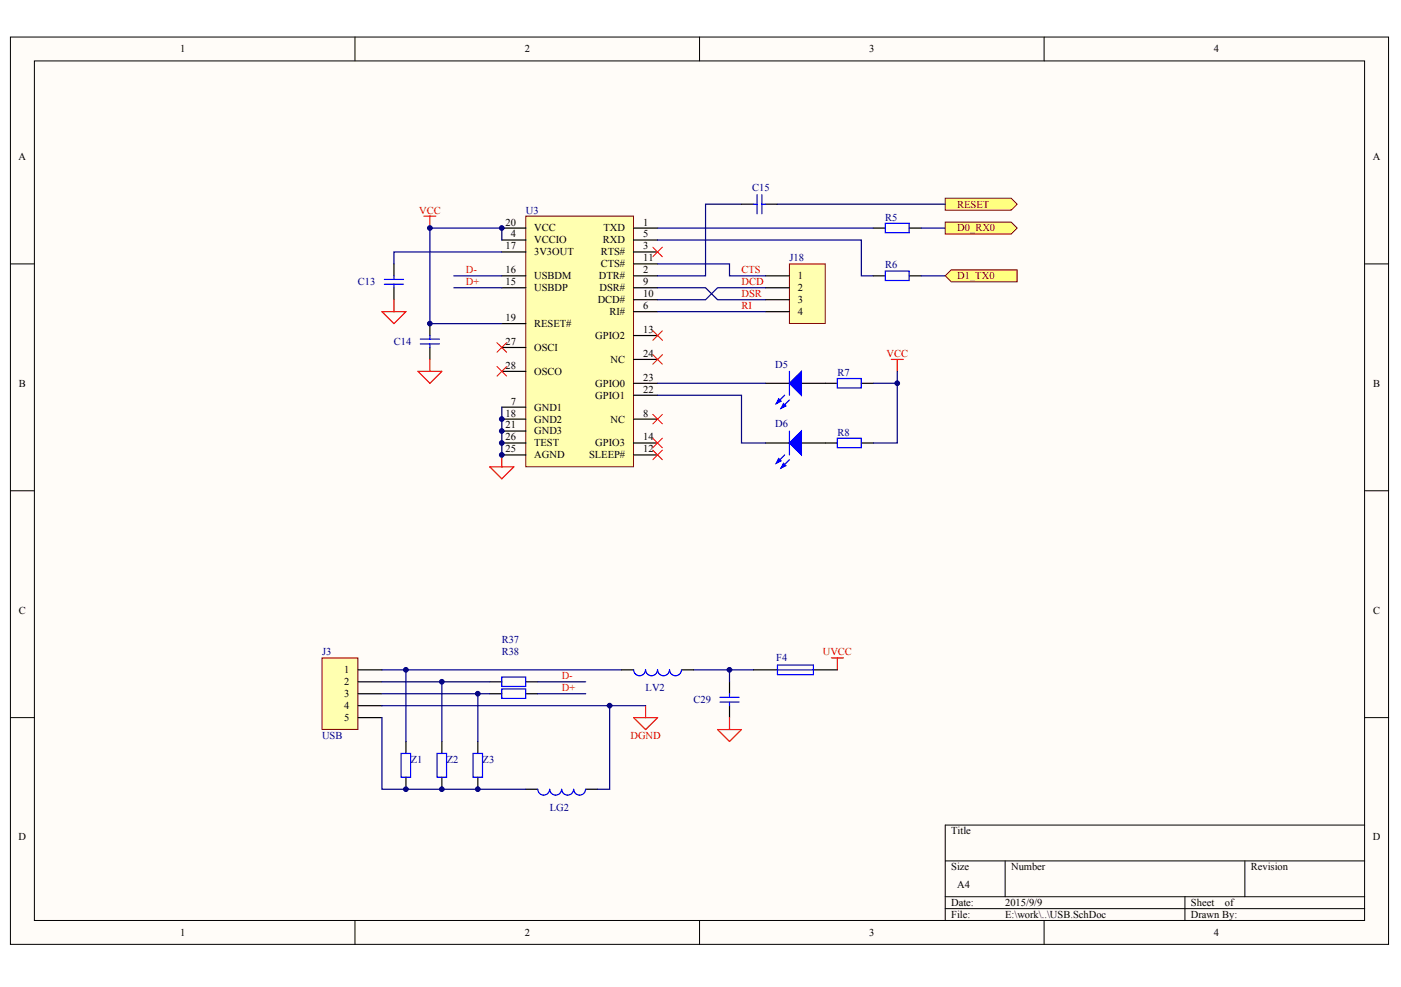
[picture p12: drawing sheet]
<svg xmlns="http://www.w3.org/2000/svg" width="287mm" height="202mm" viewBox="0 0 287 202" stroke-linecap="round" stroke-linejoin="round" font-family="sans-serif">
<g fill="#fffcf8" stroke="#000" stroke-width=".2">
<path d="M2.1 7.6h282.2v185.8h-282.2z"/>
<path d="M7 12.5h272.4v176h-272.4z"/>
</g>
<g fill="none" stroke="#000" stroke-width=".2">
<path d="M72.7 7.6v4.9M143.2 7.6v4.9M213.7 7.6v4.9M2.1 54h4.9M279.4 54h4.9M2.1 100.5h4.9M279.4 100.5h4.9M2.1 147h4.9M279.4 147h4.9M193.5 176.3h85.9M205.8 176.3v7.4M254.8 176.3v7.4"/>
<path d="M279.4 169h-85.9v19.5M72.7 188.5v4.9M143.2 188.5v4.9M193.5 183.7h85.9M193.5 186.1h85.9M213.7 188.5v4.9M242.6 183.7v4.8"/>
</g>
<path d="M107.6 44.3h22.1v51.3h-22.1z" fill="#ffffb0" stroke="#800000" stroke-width=".2"/>
<g fill="none" stroke="#000" stroke-width=".25">
<path d="M80.6 54v2.5M80.6 58.9v2.5M102.7 46.7h4.9M102.7 56.5h4.9M102.7 51.6h4.9M102.7 49.2h4.9M102.7 58.9h4.9M129.7 46.7h4.9M129.7 56.5h4.9M129.7 51.6h4.9M129.7 49.2h4.9M129.7 58.9h4.9"/>
<path d="M129.7 54h4.9M178.8 46.7h2.4M178.8 56.5h2.4M186.1 46.7h2.5M186.1 56.5h2.5M88 66.3v2.4M88 71.2v2.4M102.7 66.3h4.9M102.7 71.2h4.9M102.7 76.1h4.9M129.7 63.8h4.9M129.7 61.4h4.9"/>
<path d="M129.7 68.7h4.9M129.7 78.5h4.9M129.7 73.6h4.9M102.7 83.4h4.9M102.7 85.8h4.9M102.7 93.2h4.9M102.7 90.7h4.9M102.7 88.3h4.9M129.7 85.8h4.9M129.7 93.2h4.9M129.7 90.7h4.9M129.7 80.9h4.9"/>
</g>
<path d="M92.9 56.5h9.8M92.9 58.9h9.8M102.7 49.2v-2.5h-14.7v19.6h14.7M102.7 51.6h-22.1v2.4M134.6 49.2h41.7v7.3h2.5M134.6 46.7h44.2M188.6 56.5h4.9M188.6 46.7h4.9M102.7 83.4v9.8" fill="none" stroke="#000080" stroke-width=".25"/>
<path d="M78.7 57.2h3.9M78.7 58.2h3.9M80.6 56.5v.7M80.6 58.2v.7M181.2 45.7h4.9v2h-4.9zM181.2 55.5h4.9v1.9h-4.9zM86 69.5h4M86 70.4h4M88 68.7v.8M88 70.4v.8" fill="none" stroke="#00f" stroke-width=".25"/>
<path d="M86.8 44.3h2.4M88 44.3v2.4M78.2 63.8h4.9l-2.5 2.5zM80.6 61.4v2.4M85.6 76.1h4.9l-2.5 2.4zM88 73.6v2.5M100.3 95.6h4.9l-2.5 2.5zM102.7 93.2v2.4" fill="none" stroke="#f00" stroke-width=".25"/>
<g fill="#ffff80" stroke="#800000" stroke-width=".2">
<path d="M193.5 45.5h13.5l1.2 1.2-1.2 1.2h-13.5z" fill-rule="evenodd"/>
<path d="M193.5 56.5l1.2-1.2h13.5v2.4h-13.5z" fill-rule="evenodd"/>
</g>
<path d="M133.6 50.6l2 2M135.6 50.6l-2 2" fill="none" stroke="#f00" stroke-width=".2"/>
<path d="M151.8 41.8h-7.4v14.7h-9.8" fill="none" stroke="#000080" stroke-width=".25"/>
<path d="M151.8 41.8h2.5M156.7 41.8h2.5" fill="none" stroke="#000" stroke-width=".25"/>
<path d="M155 39.9v3.9M156 39.9v3.9M154.3 41.8h.7M156 41.8h.7" fill="none" stroke="#00f" stroke-width=".25"/>
<path d="M193.5 40.6h13.5l1.2 1.2-1.2 1.2h-13.5z" fill-rule="evenodd" fill="#ffff80" stroke="#800000" stroke-width=".2"/>
<path d="M159.2 41.8h34.3" fill="none" stroke="#000080" stroke-width=".25"/>
<path d="M161.6 54h7.3v12.3h-7.3z" fill="#ffffb0" stroke="#800000" stroke-width=".2"/>
<path d="M156.7 56.5h4.9M156.7 58.9h4.9M156.7 61.4h4.9M156.7 63.8h4.9M156.7 78.5h4.9M164.1 78.5h7.3M176.3 78.5h2.5M156.7 90.7h4.9M164.1 90.7h7.3M176.3 90.7h2.5M154.3 137.2h4.9M166.5 137.2h4.9" fill="none" stroke="#000" stroke-width=".25"/>
<path d="M134.6 54h14.7v2.5h7.4M134.6 58.9h9.8l2.5 2.5h9.8M156.7 58.9h-9.8l-2.5 2.5h-9.8M134.6 63.8h22.1M134.6 78.5h22.1M178.8 78.5h4.9M183.7 76.1v14.6h-4.9M134.6 80.9h17.2v9.8h4.9" fill="none" stroke="#000080" stroke-width=".25"/>
<g fill="none" stroke="#f00" stroke-width=".2">
<path d="M101.7 75.1l2 1.9M101.7 70.2l2 1.9M103.7 75.1l-2 1.9M103.7 70.2l-2 1.9M133.6 67.7l2 2M133.6 72.6l2 2M135.6 67.7l-2 2M135.6 72.6l-2 2M133.6 92.2l2 2M133.6 89.8l2 1.9M133.6 84.9l2 1.9M135.6 92.2l-2 2"/>
<path d="M135.6 89.8l-2 1.9M135.6 84.9l-2 1.9"/>
</g>
<path d="M161.6 76.1v4.8M171.4 77.5h4.9v2h-4.9zM160.6 80.9l-1.7 1.8M160.6 93.2l-1.7 1.7M161.6 81.9l-1.7 1.7M161.6 88.3v4.9M161.6 94.2l-1.7 1.7M171.4 89.8h4.9v1.9h-4.9zM159.2 136.2h7.3v2h-7.3zM159.2 137.2h7.3" fill="none" stroke="#00f" stroke-width=".25"/>
<g fill="#00f" stroke="#00f" stroke-width=".25">
<path d="M161.6 78.5l2.5-2.4v4.8z"/>
<path d="M159.4 81.7l.5 .5-1 .5z"/>
<path d="M160.4 82.7l.5 .4-1 .5z"/>
<path d="M161.6 90.7l2.5-2.4v4.9z"/>
<path d="M159.4 93.9l.5 .5-1 .5z"/>
<path d="M160.4 94.9l.5 .5-1 .5z"/>
</g>
<path d="M182.5 73.6h2.4M183.7 73.6v2.5M170.2 134.7h2.5M171.4 134.7v2.5M129.7 147h4.9l-2.4 2.4zM132.2 144.5v2.5" fill="none" stroke="#f00" stroke-width=".25"/>
<path d="M65.9 134.7h7.4v14.7h-7.4z" fill="#ffffb0" stroke="#800000" stroke-width=".2"/>
<g fill="none" stroke="#000" stroke-width=".25">
<path d="M73.3 137.2h4.9M73.3 139.6h4.9M100.3 139.6h2.4M107.6 139.6h2.5M127.3 137.2h2.4M139.5 137.2h2.5M149.3 139.6v2.5M73.3 142.1h4.9M73.3 144.5h4.9M73.3 147h4.9M83.1 151.9v2.4M83.1 159.2v2.4"/>
<path d="M90.5 151.9v2.4M90.5 159.2v2.4M97.8 151.9v2.4M97.8 159.2v2.4M100.3 142.1h2.4M107.6 142.1h2.5M149.3 144.5v2.5M107.6 161.6h2.5M119.9 161.6h2.5"/>
</g>
<g fill="none" stroke="#00f" stroke-width=".25">
<path d="M102.7 138.7h4.9v1.9h-4.9zM139.5 137.2a1.21 1.21 0 0 1-1.2 1.2 1.21 1.21 0 0 1-1.2-1.2 1.23 1.23 0 0 1-1.3 1.2 1.23 1.23 0 0 1-1.2-1.2 1.23 1.23 0 0 1-1.2 1.2 1.23 1.23 0 0 1-1.2-1.2 1.23 1.23 0 0 1-1.3 1.2 1.23 1.23 0 0 1-1.2-1.2M82.1 154.3h2v4.9h-2zM89.5 154.3h1.9v4.9h-1.9zM96.8 154.3h2v4.9h-2zM102.7 141.1h4.9v1.9h-4.9zM147.4 142.8h3.9M147.4 143.8h3.9M149.3 142.1v.7M149.3 143.8v.7M112.5 161.6a1.21 1.21 0 0 1-1.2 1.2 1.21 1.21 0 0 1-1.2-1.2M115 161.6a1.21 1.21 0 0 1-1.2 1.2 1.21 1.21 0 0 1-1.3-1.2"/>
<path d="M117.4 161.6a1.21 1.21 0 0 1-1.2 1.2 1.21 1.21 0 0 1-1.2-1.2M119.9 161.6a1.21 1.21 0 0 1-1.2 1.2 1.21 1.21 0 0 1-1.3-1.2"/>
</g>
<g fill="none" stroke="#000080" stroke-width=".25">
<path d="M78.2 139.6h22.1M78.2 137.2h49.1M83.1 137.2v14.7M90.5 139.6v12.3M110.1 139.6h9.8M142 137.2h12.3M149.3 137.2v2.4M78.2 147v14.6h29.4M78.2 144.5h46.6v17.1h-2.4M78.2 142.1h19.6M100.3 142.1h-2.5v9.8M110.1 142.1h9.8"/>
<path d="M124.8 144.5h7.4"/>
</g>
<path d="M146.9 149.4h4.9l-2.5 2.5zM149.3 147v2.4" fill="none" stroke="#f00" stroke-width=".25"/>
<g fill="#000080" stroke="#000080" stroke-width=".2">
<circle cx="83.1" cy="161.6" r=".48"/>
<circle cx="83.1" cy="137.2" r=".48"/>
<circle cx="88" cy="66.3" r=".48"/>
<circle cx="88" cy="46.7" r=".48"/>
<circle cx="90.4" cy="161.6" r=".48"/>
<circle cx="90.4" cy="139.6" r=".48"/>
<circle cx="97.8" cy="161.6" r=".48"/>
<circle cx="97.8" cy="142.1" r=".48"/>
<circle cx="102.7" cy="93.2" r=".48"/>
<circle cx="102.7" cy="90.7" r=".48"/>
<circle cx="102.7" cy="88.3" r=".48"/>
<circle cx="102.7" cy="85.8" r=".48"/>
<circle cx="102.7" cy="46.7" r=".48"/>
<circle cx="124.8" cy="144.5" r=".48"/>
<circle cx="149.3" cy="137.2" r=".48"/>
<circle cx="183.7" cy="78.5" r=".48"/>
</g>
<g font-size="2.2">
<text x="36.9" y="10.7">1</text>
<text x="107.4" y="10.7">2</text>
<text x="178" y="10.7">3</text>
<text x="248.5" y="10.7">4</text>
<text x="3.8" y="32.7">A</text>
<text x="281" y="32.7">A</text>
<text x="103.5" y="46.2">20</text>
<text x="109.4" y="47.4">VCC</text>
<text x="123.6" y="47.4">TXD</text>
<text x="131.7" y="46.2">1</text>
<text x="103.5" y="51.1">17</text>
<text x="104.6" y="48.6">4</text>
<text x="109.4" y="49.9">VCCIO</text>
<text x="109.4" y="52.3">3V3OUT</text>
<text x="123" y="52.3">RTS#</text>
<text x="123.4" y="49.9">RXD</text>
<text x="131.7" y="51.1">3</text>
<text x="131.7" y="48.6">5</text>
<text x="131.7" y="53.5">11</text>
<text x="103.5" y="58.4">15</text>
<text x="103.5" y="56">16</text>
<text x="109.4" y="59.6">USBDP</text>
<text x="109.4" y="57.2">USBDM</text>
<text x="122.6" y="57.2">DTR#</text>
<text x="122.7" y="59.6">DSR#</text>
<text x="123" y="54.7">CTS#</text>
<text x="131.7" y="56">2</text>
<text x="131.7" y="58.4">9</text>
<text x="163.3" y="57.2">1</text>
<text x="163.3" y="59.6">2</text>
<text x="103.5" y="65.7">19</text>
<text x="122.4" y="62.1">DCD#</text>
<text x="124.8" y="64.5">RI#</text>
<text x="131.7" y="63.3">6</text>
<text x="131.7" y="60.9">10</text>
<text x="163.3" y="62.1">3</text>
<text x="163.3" y="64.5">4</text>
<text x="103.5" y="70.6">27</text>
<text x="109.4" y="67">RESET#</text>
<text x="109.4" y="71.9">OSCI</text>
<text x="121.9" y="69.4">GPIO2</text>
<text x="131.7" y="68.2">13</text>
<text x="103.5" y="75.5">28</text>
<text x="109.4" y="76.8">OSCO</text>
<text x="125" y="74.3">NC</text>
<text x="131.7" y="78">23</text>
<text x="131.7" y="73.1">24</text>
<text x="3.9" y="79.2">B</text>
<text x="104.6" y="82.9">7</text>
<text x="121.9" y="81.6">GPIO1</text>
<text x="121.9" y="79.2">GPIO0</text>
<text x="131.7" y="80.4">22</text>
<text x="281.1" y="79.2">B</text>
<text x="103.5" y="85.3">18</text>
<text x="103.5" y="87.8">21</text>
<text x="109.4" y="84.1">GND1</text>
<text x="109.4" y="86.5">GND2</text>
<text x="109.4" y="89">GND3</text>
<text x="125" y="86.5">NC</text>
<text x="131.7" y="85.3">8</text>
<text x="103.5" y="92.6">25</text>
<text x="103.5" y="90.2">26</text>
<text x="109.4" y="93.9">AGND</text>
<text x="109.4" y="91.4">TEST</text>
<text x="120.6" y="93.9">SLEEP#</text>
<text x="121.9" y="91.4">GPIO3</text>
<text x="131.7" y="92.6">12</text>
<text x="131.7" y="90.2">14</text>
<text x="3.9" y="125.7">C</text>
<text x="281.1" y="125.7">C</text>
<text x="70.5" y="137.9">1</text>
<text x="70.5" y="140.3">2</text>
<text x="70.5" y="142.8">3</text>
<text x="70.5" y="145.2">4</text>
<text x="70.5" y="147.7">5</text>
<text x="3.8" y="172.1">D</text>
<text x="194.7" y="170.9">Title</text>
<text x="281" y="172.1">D</text>
<text x="194.7" y="178.2">Size</text>
<text x="207" y="178.2">Number</text>
<text x="256.1" y="178.2">Revision</text>
<text x="194.7" y="185.6">Date:</text>
<text x="196" y="181.9">A4</text>
<text x="205.8" y="185.6">2015/9/9</text>
<text x="243.8" y="185.6">Sheet</text>
<text x="250.7" y="185.6">of</text>
<text x="36.9" y="191.7">1</text>
<text x="107.4" y="191.7">2</text>
<text x="178" y="191.7">3</text>
<text x="194.7" y="188">File:</text>
<text x="205.8" y="188">E:\work\..\USB.SchDoc</text>
<text x="243.8" y="188">Drawn By:</text>
<text x="248.5" y="191.7">4</text>
</g>
<g font-size="2.2" fill="#000080">
<text x="154" y="39.1">C15</text>
<text x="107.6" y="43.7">U3</text>
<text x="181.2" y="45.2">R5</text>
<text x="161.6" y="53.5">J18</text>
<text x="73.3" y="58.4">C13</text>
<text x="181.2" y="55">R6</text>
<text x="80.6" y="70.6">C14</text>
<text x="158.7" y="75.3">D5</text>
<text x="171.4" y="77">R7</text>
<text x="158.7" y="87.5">D6</text>
<text x="171.4" y="89.2">R8</text>
<text x="102.7" y="131.8">R37</text>
<text x="65.9" y="134.2">J3</text>
<text x="102.7" y="134.2">R38</text>
<text x="158.9" y="135.4">F4</text>
<text x="132.2" y="141.6">LV2</text>
<text x="142" y="144">C29</text>
<text x="65.9" y="151.3">USB</text>
<text x="84.1" y="156.2">Z1</text>
<text x="91.4" y="156.2">Z2</text>
<text x="98.8" y="156.2">Z3</text>
<text x="112.5" y="166">LG2</text>
</g>
<g font-size="2.2" fill="#f00">
<text x="85.8" y="43.7">VCC</text>
<text x="95.4" y="58.4">D+</text>
<text x="95.4" y="56">D-</text>
<text x="151.8" y="56">CTS</text>
<text x="151.8" y="58.4">DCD</text>
<text x="151.8" y="63.3">RI</text>
<text x="151.8" y="60.9">DSR</text>
<text x="181.5" y="73.1">VCC</text>
<text x="168.4" y="134.2">UVCC</text>
<text x="115" y="139.1">D-</text>
<text x="115" y="141.6">D+</text>
<text x="129.1" y="151.3">DGND</text>
</g>
<g font-size="2.2" fill="#800000">
<text x="196" y="47.4">D0_RX0</text>
<text x="196" y="42.5">RESET</text>
<text x="196" y="57.2">D1_TX0</text>
</g>
</svg>
